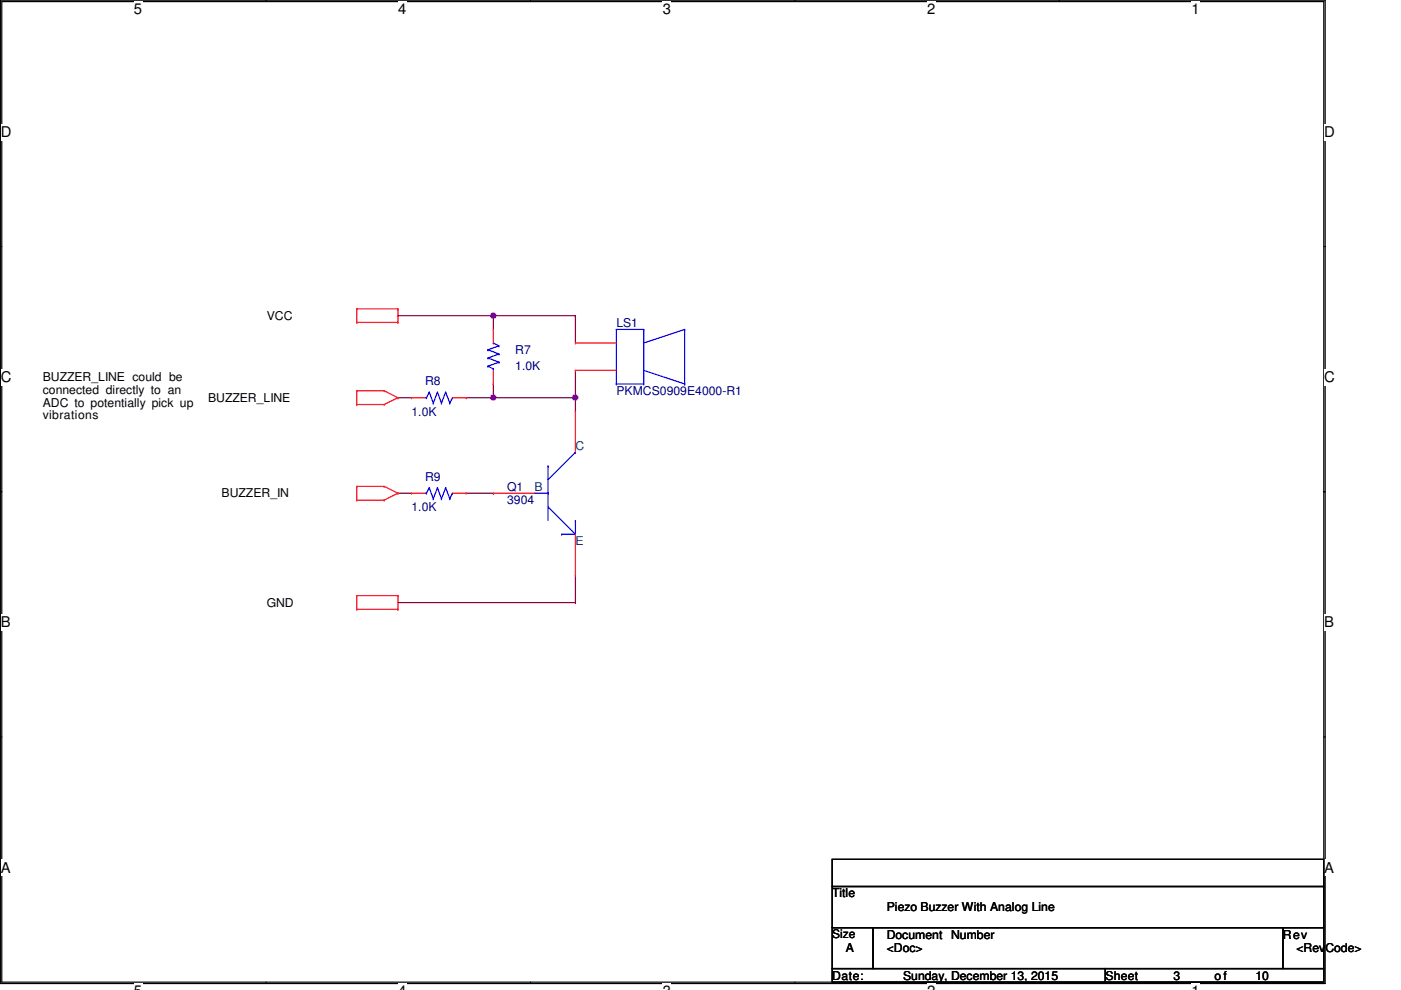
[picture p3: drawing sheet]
<svg xmlns="http://www.w3.org/2000/svg" width="297mm" height="210mm" viewBox="0 0 297 210" stroke-linecap="round" stroke-linejoin="round" font-family="sans-serif">
<path d="M.1 0h280.9v208.5h-280.9zM.4 .3h280.3v207.9h-280.3z" fill="none" stroke="#000" stroke-width=".25"/>
<g fill="#fff">
<path d="M28.4 .2h1.7v3.5h-1.7z"/>
<path d="M28.4 208.4h1.7v1.5h-1.7z"/>
</g>
<path d="M56.4 0v.3M56.4 208.2v.3" fill="none" stroke="#000" stroke-width=".25"/>
<g fill="#fff">
<path d="M84.5 .2h1.7v3.5h-1.7z"/>
<path d="M84.5 208.4h1.7v1.5h-1.7z"/>
</g>
<path d="M112.5 0v.3M112.5 208.2v.3" fill="none" stroke="#000" stroke-width=".25"/>
<g fill="#fff">
<path d="M140.5 .2h1.7v3.5h-1.7z"/>
<path d="M140.5 208.4h1.7v1.5h-1.7z"/>
</g>
<path d="M168.5 0v.3M168.5 208.2v.3" fill="none" stroke="#000" stroke-width=".25"/>
<g fill="#fff">
<path d="M196.6 .2h1.7v3.5h-1.7z"/>
<path d="M196.6 208.4h1.7v1.5h-1.7z"/>
</g>
<path d="M224.6 0v.3M224.6 208.2v.3" fill="none" stroke="#000" stroke-width=".25"/>
<g fill="#fff">
<path d="M252.6 .2h1.7v3.5h-1.7z"/>
<path d="M252.6 208.4h1.7v1.5h-1.7z"/>
<path d="M.2 26.3h2.2v3.5h-2.2z"/>
<path d="M280.8 26.3h2.2v3.5h-2.2z"/>
<path d="M.2 78.2h2.2v3.5h-2.2z"/>
<path d="M280.8 78.2h2.2v3.5h-2.2z"/>
</g>
<path d="M.1 52.3h.3M280.7 52.3h.3" fill="none" stroke="#000" stroke-width=".25"/>
<g fill="#fff">
<path d="M.2 130.2h2v3.5h-2z"/>
<path d="M280.8 130.2h2v3.5h-2z"/>
</g>
<path d="M.1 104.3h.3M280.7 104.3h.3" fill="none" stroke="#000" stroke-width=".25"/>
<path d="M.3 104.2l.1 .1zM280.7 104.3l.1-.1z" fill="#000"/>
<path d="M.3 104.2l.1 .1zM280.7 104.3l.1-.1z" fill="none" stroke="#000" stroke-width=".21"/>
<g fill="#fff">
<path d="M.2 182.2h2v3.5h-2z"/>
<path d="M280.8 182.2h2v3.5h-2z"/>
</g>
<path d="M.1 156.3h.3M280.7 156.3h.3" fill="none" stroke="#000" stroke-width=".25"/>
<path d="M104.6 66.9h.1M104.6 66.9h17.4M122 66.9h.1M122 66.9v5.8M104.6 81.4h.1M104.6 81.4v2.9" fill="none" stroke="#800040" stroke-width=".25"/>
<circle cx="104.6" cy="66.9" r=".56" fill="#f0f"/>
<circle cx="104.6" cy="66.9" r=".56" fill="none" stroke="#f0f" stroke-width=".25"/>
<path d="M122 78.5h.1M122 78.5v5.8h-17.4M104.6 84.3h.1" fill="none" stroke="#800040" stroke-width=".25"/>
<circle cx="122" cy="84.3" r=".56" fill="#f0f"/>
<circle cx="122" cy="84.3" r=".56" fill="none" stroke="#f0f" stroke-width=".25"/>
<circle cx="104.6" cy="84.3" r=".56" fill="#f0f"/>
<circle cx="104.6" cy="84.3" r=".56" fill="none" stroke="#f0f" stroke-width=".25"/>
<g fill="none" stroke="#800040" stroke-width=".25">
<path d="M84.4 66.9h.1M84.4 66.9h20.2M104.6 66.9h.1M104.6 66.9v2.9M84.4 84.3h.1M84.4 84.3h2.8M98.8 84.3h5.8M104.6 84.3h.1M122 84.3h.1M122 84.3v2.9M84.4 104.6h.1M84.4 104.6h2.8"/>
<path d="M98.8 104.6h5.8M104.6 104.6h.1M84.4 127.8h37.6M122 127.8h.1M122 122h.1M122 122v5.8"/>
</g>
<g fill="none" stroke="#f00" stroke-width=".25">
<path d="M75.6 68.4h.1M75.6 65.5h.1M75.6 65.5h8.8M75.6 68.4h8.8M75.6 65.5v2.9M84.4 65.5h.1M84.4 68.4h.1M84.4 65.5v2.9M104.6 69.8h.1M104.6 69.8v2.9M104.6 78.5v2.9M122 78.5h.1"/>
<path d="M122 72.7h.1M122 78.5h8.7M122 72.7h8.7M75.6 85.8h.1M75.6 82.8h.1M75.6 82.8v3M75.6 82.8h5.8M75.6 85.8h5.8M81.4 82.8h.1M81.4 85.8h.1M81.4 82.8l3 1.5M84.4 84.3h.1"/>
<path d="M84.4 84.3l-3 1.5M87.2 84.3h.1M87.2 84.3h2.9M95.9 84.3h2.9M98.8 84.3h.1M104.6 81.4h.1M122 87.2h.1M122 87.2v8.7M75.6 106h.1M75.6 103.1h.1M75.6 103.1v2.9M75.6 103.1h5.8"/>
<path d="M75.6 106h5.8M81.4 103.1h.1M81.4 106h.1M81.4 103.1l3 1.5M84.4 104.6h.1M84.4 104.6l-3 1.4M87.2 104.6h.1M87.2 104.6h2.9M95.9 104.6h2.9M98.8 104.6h.1M104.6 104.6h.1M104.6 104.6h8.7"/>
<path d="M122 113.3v8.7M75.6 129.2h.1M75.6 126.3h.1M75.6 126.3v2.9M75.6 126.3h8.8M75.6 129.2h8.8M84.4 126.3h.1M84.4 129.2h.1M84.4 126.3v2.9M122 122h.1"/>
</g>
<path d="M176.4 182.2h104.3v5.8h-104.3zM176.4 188h104.3v8.7h-104.3zM176.4 196.7h8.7v8.7h-8.7zM185.1 196.7h86.9v8.7h-86.9zM272 196.7h8.7v8.7h-8.7zM176.4 205.4h58v2.8h-58zM234.4 205.4h46.3v2.8h-46.3z" fill="none" stroke="#000" stroke-width=".25"/>
<g fill="none" stroke="#00f" stroke-width=".25">
<path d="M103.5 77.6h.1M103.5 75.9h.1M103.5 74.2h.1M103.5 77.6l1.1 .6M103.5 75.9l2.3 .9M103.5 74.2l2.3 .9M104.6 72.7h.1M104.6 78.2h.1M104.6 72.7l1.2 .6M104.6 78.2v.3M105.8 76.8h.1M105.8 75.1h.1"/>
<path d="M105.8 73.3h.1M105.8 76.8l-2.3 .8M105.8 75.1l-2.3 .8M105.8 73.3l-2.3 .9M136.5 69.8h.1M136.5 69.8h-5.8v11.6M136.5 69.8v11.6M136.5 78.5l8.7 2.9M145.2 69.8h.1M145.2 69.8v11.6M145.2 69.8l-8.7 2.9M90.1 84.3h.3"/>
<path d="M90.4 84.3h.1M91 83.1h.1M91 83.1l-.6 1.2M91 83.1l.9 2.4M91.9 85.5h.1M92.7 83.1h.1M92.7 83.1l-.8 2.4M92.7 83.1l.9 2.4M93.6 85.5h.1M94.5 83.1h.1M94.5 83.1l-.9 2.4M94.5 83.1l.9 2.4"/>
<path d="M95.4 85.5h.1M95.9 84.3h.1M95.9 84.3l-.5 1.2M116.2 98.8h.1M116.2 98.8v11.6M122 95.9h.1M122 95.9l-5.8 5.8M130.7 81.4h.1M130.7 81.4h5.8M136.5 81.4h.1M145.2 81.4h.1M90.1 104.6h.3"/>
<path d="M90.4 104.6h.1M91 103.4h.1M91 103.4l-.6 1.2M91 103.4l.9 2.3M91.9 105.7h.1M92.7 103.4h.1M92.7 103.4l-.8 2.3M92.7 103.4l.9 2.3M93.6 105.7h.1M94.5 103.4h.1M94.5 103.4l-.9 2.3M94.5 103.4l.9 2.3"/>
<path d="M95.4 105.7h.1M95.9 104.6h.1M95.9 104.6l-.5 1.1M113.3 104.6h2.9M116.2 104.6h.1M116.2 107.5l5.8 5.8M119.1 113.3h.1M119.1 113.3h2.9M122 113.3h.1M122 110.4h.1M122 110.4v2.9"/>
</g>
<circle cx="104.6" cy="66.9" r=".56" fill="#f0f"/>
<circle cx="104.6" cy="66.9" r=".56" fill="none" stroke="#f0f" stroke-width=".25"/>
<circle cx="122" cy="84.3" r=".56" fill="#f0f"/>
<circle cx="122" cy="84.3" r=".56" fill="none" stroke="#f0f" stroke-width=".25"/>
<circle cx="104.6" cy="84.3" r=".56" fill="#f0f"/>
<circle cx="104.6" cy="84.3" r=".56" fill="none" stroke="#f0f" stroke-width=".25"/>
<g font-size="3.1">
<text x="28.4" y="3">5</text>
<text x="84.5" y="3">4</text>
<text x="140.5" y="3">3</text>
<text x="196.6" y="3">2</text>
<text x="252.6" y="3">1</text>
<text x=".2" y="29.1">D</text>
<text x="280.8" y="29.1">D</text>
<text x=".2" y="81">C</text>
<text x="280.8" y="81">C</text>
<text x=".2" y="133">B</text>
<text x="280.8" y="133">B</text>
<text x=".2" y="185">A</text>
<text x="280.8" y="185">A</text>
</g>
<g font-size="2.6">
<text x="56.6" y="67.8">VCC</text>
<text x="9.1" y="80.9">BUZZER_LINE could be</text>
<text x="9.1" y="83.5">connected directly to an</text>
<text x="9.1" y="86.2">ADC to potentially pick up</text>
<text x="9.1" y="88.9">vibrations</text>
<text x="44.1" y="85.2">BUZZER_LINE</text>
<text x="47" y="105.5">BUZZER_IN</text>
<text x="56.6" y="128.6">GND</text>
<text x="176.4" y="190.3">Title</text>
<text x="188" y="193.2">Piezo Buzzer With Analog Line</text>
<text x="179.3" y="201.9">A</text>
<text x="188" y="199">Document</text>
<text x="188" y="201.9">&lt;Doc&gt;</text>
<text x="201.7" y="199">Number</text>
<text x="272" y="199">Rev</text>
<text x="274.9" y="201.9">&lt;RevCode&gt;</text>
<text x="176.4" y="207.7">Date:</text>
<text x="191.5" y="207.7">Sunday, December 13, 2015</text>
<text x="234.4" y="207.7">Sheet</text>
<text x="248.8" y="207.7">3</text>
<text x="257.5" y="207.7">of</text>
<text x="266.2" y="207.7">10</text>
</g>
<g font-size="2.6" fill="#000080">
<text x="130.7" y="69.3">LS1</text>
<text x="109.3" y="75.1">R7</text>
<text x="90.1" y="81.7">R8</text>
<text x="109.3" y="78.5">1.0K</text>
<text x="130.7" y="83.7">PKMCS0909E4000-R1</text>
<text x="87.2" y="88.1">1.0K</text>
<text x="90.1" y="102">R9</text>
<text x="107.5" y="104">Q1</text>
<text x="107.5" y="106.9">3904</text>
<text x="87.2" y="108.4">1.0K</text>
</g>
<g font-size="2.6" fill="#004080">
<text x="122" y="95.3">C</text>
<text x="113.3" y="104">B</text>
<text x="122" y="115.6">E</text>
</g>
<text font-size="2.5" x="176.4" y="199">Size</text>
</svg>
